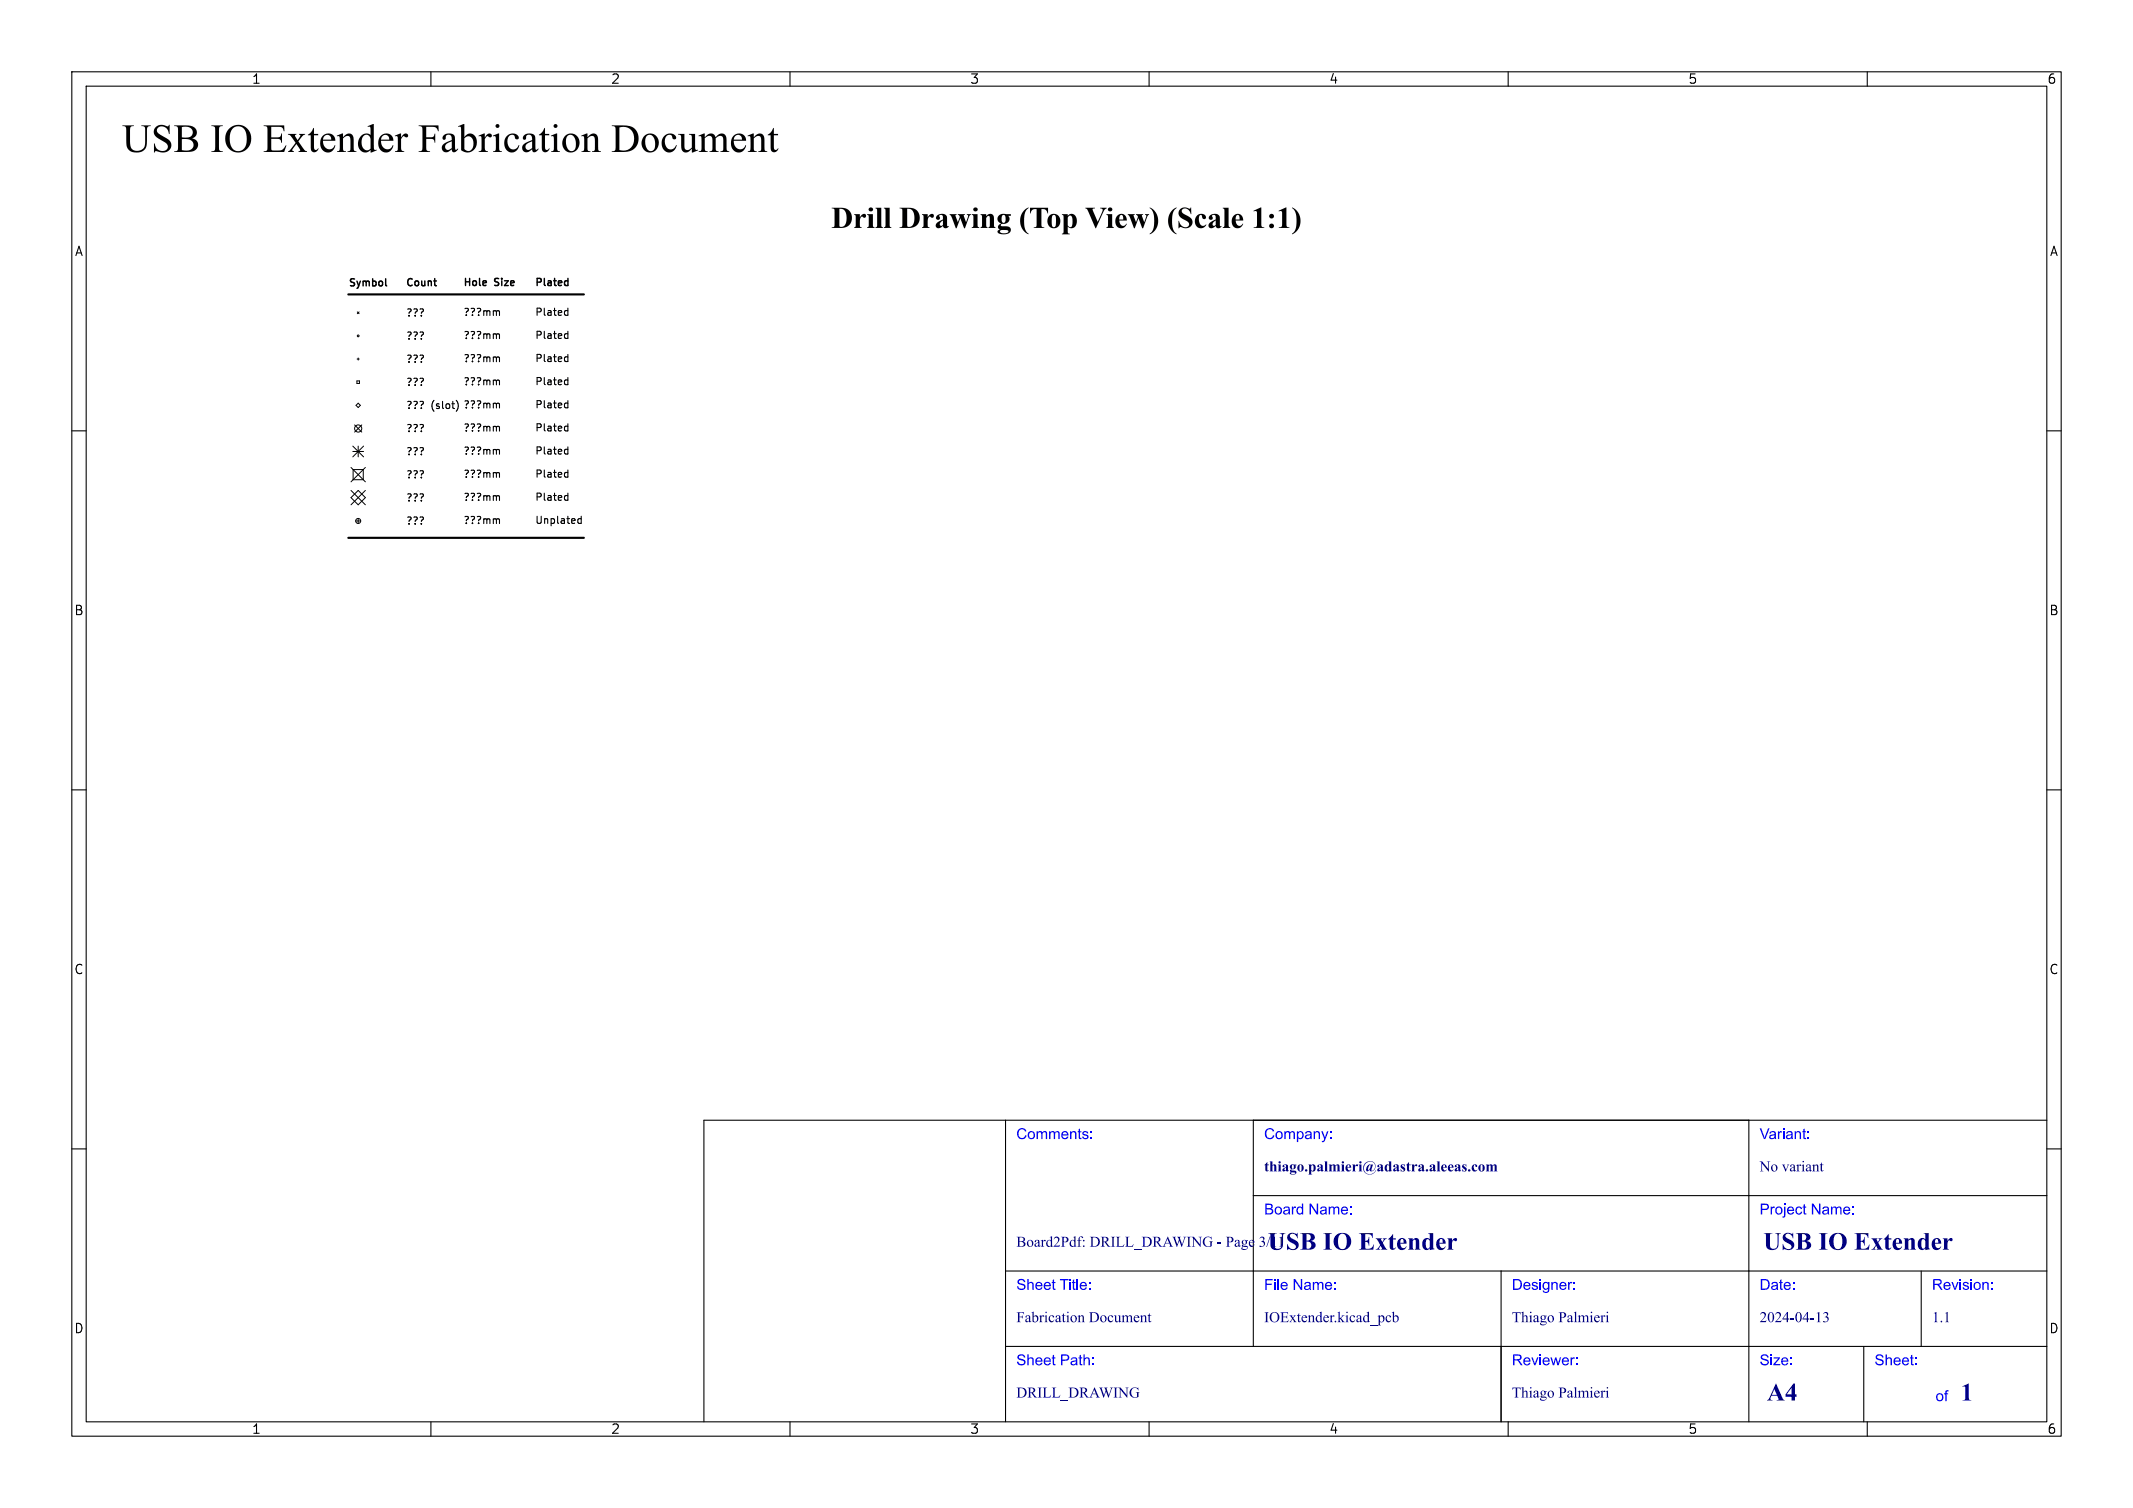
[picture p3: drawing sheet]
<svg xmlns="http://www.w3.org/2000/svg" width="297mm" height="210mm" viewBox="0 0 297 210" stroke-linecap="round" stroke-linejoin="round" font-family="sans-serif">
<g fill="none" stroke="#000" stroke-width=".14">
<path d="M49.4 59.2l1 1M49.7 53h.4v.4h-.4zM49.7 50h.3M49.7 43.4l.3 .3M49.9 49.9v.3M49.9 56.2l.3 .3-.3 .3-.3-.3zM50 43.4l-.3 .3M50.4 59.2l-1 1M48.9 68.3l2 2M48.9 65.1l2 2M49.1 62.9h1.5M49.1 62.1l1.5 1.5"/>
<path d="M49.2 65.4h1.4v1.4h-1.4zM49.5 72.6h.7M49.9 68.3l1 1-1 1-1-1zM49.9 62.1v1.5M49.9 72.2v.7M50.6 62.1l-1.5 1.5M50.9 65.1l-2 2M50.9 68.3l-2 2"/>
<circle cx="49.9" cy="46.8" r=".13"/>
<circle cx="49.9" cy="59.7" r=".5"/>
<circle cx="49.9" cy="72.6" r=".35"/>
</g>
<path d="M48.5 41h32.8M48.5 74.9h32.8" fill="none" stroke="#000" stroke-width=".3"/>
<g fill="none" stroke="#000" stroke-width=".15">
<path d="M10 10h277v190h-277zM12 12h273v186h-273zM60 10v2M110 10v2M160 10v2M210 10v2M260 10v2M60.4 55.8h.1M63.5 55.8a1.15 1.15 0 0 1 0 1.5M69.4 43.3l.1 .1v.5M69.4 46.5l.1 .1v.6M69.4 49.7l.1 .2v.5"/>
<path d="M69.4 52.9l.1 .2v.5M69.4 56.2l.1 .1v.5M69.4 59.4l.1 .1v.5M78.8 43.2l.3 .1M78.8 46.5h.3M78.8 49.7h.3M78.8 52.9l.3 .1M78.8 56.1l.3 .1M78.8 59.3l.3 .1M79.1 42.9v1M79.1 46.1v1M79.1 49.4v1"/>
<path d="M79.1 52.6v1M79.1 55.8v1M79.1 59v1M79.1 43.9h-.3M79.1 47.1h-.3M79.1 50.3l-.3 .1M79.1 53.5l-.3 .1M79.1 56.7l-.3 .1M79.1 60h-.3M10 60h2M69.4 62.6l.1 .1v.6M69.4 65.8l.1 .2v.5"/>
<path d="M69.4 69l.1 .2v.5M69.4 72.3l.1 .1v.5M78.8 62.6h.3M78.8 65.8h.3M78.8 69l.3 .1M79.1 62.2v1M79.1 65.5v1M79.1 68.7v1M79.1 63.2h-.3M79.1 66.4l-.3 .1M79.1 69.6l-.3 .1M80.9 71.9v1"/>
<path d="M80.9 72.3l-.3-.1-.1 .2v.4h.4M285 60h2M10 110h2M285 110h2M140 156v42M174.5 156v31.5M243.5 156v42M285 156h-187v42M10 160h2M140 177h145M174.5 166.5h110.5M209 177v21"/>
<path d="M267.5 177v10.5M285 160h2M60 198v2M110 198v2M140 187.5h145M160 198v2M210 198v2M259.5 187.5v10.5M260 198v2"/>
</g>
<g fill="#000">
<path d="M115.8 28.9h1.3a1.41 1.41 0 0 1 1.5 1.4 1.41 1.41 0 0 1-1.5 1.4h-1.3l.3-.1 .1-.2v-2.2l-.1-.1h.8v2.2a.39 .39 0 0 0 .3 .3 .39 .39 0 0 0 .4-.2 1.85 1.85 0 0 0-.2-2.3h-1.3l-.3-.1zM118.9 29.8h.8v.5a.62 .62 0 0 1 .8-.5l.1 .2a.29 .29 0 0 1-.2 .3 .29 .29 0 0 1-.4-.1l-.2 .1-.1 .5v.8l.3 .1h-1.1l.2-.1 .1-.3-.1-1.2zM120.7 29.8h.8l.1 1.7 .2 .2h-1.1l.2-.1 .1-.3v-1.2zM121.9 28.9h.8v2.6l.2 .2h-1l.2-.1v-.3v-2.1zM123.1 28.9h.8v2.6l.2 .2h-1l.2-.1v-.3v-2.1zM125.3 28.9h1.2a1.41 1.41 0 0 1 1.6 1.4 1.41 1.41 0 0 1-1.6 1.4h-1.2l.2-.1 .1-.2v-2.2l-.1-.1h.8v2.2a.39 .39 0 0 0 .4 .3 .39 .39 0 0 0 .4-.2 1.85 1.85 0 0 0-.3-2.3h-1.3l-.2-.1zM128.4 29.8h.8v.5a.62 .62 0 0 1 .8-.5v.2a.29 .29 0 0 1-.2 .3 .29 .29 0 0 1-.3-.1l-.2 .1-.1 .5v.8l.2 .1h-1l.2-.1v-.3v-1.2zM130.4 30.1a.79 .79 0 0 1 .9-.3 .79 .79 0 0 1 .6 .7v.9l.2 .1a.39 .39 0 0 1-.4 .3 .39 .39 0 0 1-.4-.3 .55 .55 0 0 1-.5 .3 .55 .55 0 0 1-.5-.4v-.2h.5l.3 .3 .2-.2v-.6l-.4 .3-.1 .2h-.5l.6-.4a.42 .42 0 0 0 .4-.4 .42 .42 0 0 0-.4-.5l-.1 .2a.3 .3 0 0 1 0 .4 .3 .3 0 0 1-.4 0 .3 .3 0 0 1 0-.4zM132.2 29.8h1l-.2 .2 .4 .9 .2-.7-.2-.4h1l-.2 .2 .3 .9 .3-.8-.2-.3h.6v.1l-.2 .2-.6 1.7h-.2l-.5-1.4-.5 1.4h-.1l-.6-1.5zM135.3 29.8h.8v1.7l.2 .2h-1l.2-.1v-.3v-1.2zM136.5 29.8h.8v.3a.59 .59 0 0 1 .8-.3 .59 .59 0 0 1 .3 .8v.9l.2 .2h-1l.2-.3-.1-1.3a.34 .34 0 0 0-.4 .3v1.1l.2 .2h-1l.2-.1v-.3v-1.2zM139.1 30a1.13 1.13 0 0 1 1-.2h.7v.3h-.4a.72 .72 0 0 1 0 .8 .72 .72 0 0 1-.8 .3l-.3 .2 .2 .1a1.19 1.19 0 0 1 1.2 .3 .74 .74 0 0 1-.9 .8 .68 .68 0 0 1-.9-.4h.3a.79 .79 0 0 0 1.2 0 1.13 1.13 0 0 0-1.2 0h-.3l.3-.2a.44 .44 0 0 1-.2-.5 .44 .44 0 0 1 .4-.4l-.4-.2-.1-.4h.6v.2a.29 .29 0 0 0 .3 .3 .29 .29 0 0 0 .2-.4l-.1-.6a.35 .35 0 0 0-.4 .1 .35 .35 0 0 0 0 .4h-.6z"/>
<path d="M142.6 29.3l.6-.4a3.2 3.2 0 0 0-.4 3.1l.4 .6a2.11 2.11 0 0 1-.6-3.3zM143.4 28.9h2.5v.8a.66 .66 0 0 0-.9-.6v2.2a.31 .31 0 0 0 .1 .3 .31 .31 0 0 0 .3 .1h-1.5l.4-.2v-2.4a.64 .64 0 0 0-.8 .6h-.1zM146.2 30a.97 .97 0 0 1 1.5 .7 .97 .97 0 0 1-1.4 1l-.3-.3-.2-.5h.6v.2a.36 .36 0 0 0 .1 .4 .36 .36 0 0 0 .4 .1l.1-.2v-.6a.66 .66 0 0 0-.3-.9 .93 .93 0 0 0-.3 1h-.6a1.11 1.11 0 0 1 .4-.9zM147.9 29.8h.8v.3a.73 .73 0 0 1 .9-.2 .73 .73 0 0 1 .3 .8 .78 .78 0 0 1-.3 .9 .78 .78 0 0 1-.9-.1v.9l.3 .1v.1h-1.1l.2-.3v-2h.6v1.1a.34 .34 0 0 0 .4 .2 .34 .34 0 0 0 .2-.4v-.1a1.39 1.39 0 0 0-.2-1.1 .35 .35 0 0 0-.4 .3h-.6l-.1-.3-.1-.1zM151.1 28.9h1.4v.1l-.3 .1-.1 .1 .7 1.7 .6-1.2a.35 .35 0 0 0 .2-.4 .35 .35 0 0 0-.4-.3v-.1h.9l-.4 .4-1.2 2.5-1.1-2.5zM154.1 29.8h.8v1.7l.2 .2h-1l.1-.1 .1-.3v-1.2zM155.6 30.1a.77 .77 0 0 1 .9-.2 .77 .77 0 0 1 .4 .8h-1a.54 .54 0 0 0 .2 .7 .54 .54 0 0 0 .7-.2h.1a.85 .85 0 0 1-1.1 .5 .85 .85 0 0 1-.5-1.1v-.1l1.1 .1-.1-.6a.36 .36 0 0 0-.4 .1 .36 .36 0 0 0-.1 .4h-.5zM157 29.8h1l-.2 .2 .4 .9 .3-.7-.3-.4h1l-.2 .2 .3 .9 .3-.8-.2-.3h.6v.1l-.2 .2-.6 1.7h-.1l-.6-1.4-.5 1.4h-.1l-.6-1.5zM160.1 28.9a2.08 2.08 0 0 1 1.2 1.9 2.08 2.08 0 0 1-1.2 1.8 3.2 3.2 0 0 0 .4-3.1zM163.2 29.3l.6-.4a3.2 3.2 0 0 0-.4 3.1l.4 .6a2.11 2.11 0 0 1-.6-3.3zM164.3 29.1a1.12 1.12 0 0 1 1.4 0l.2-.2v.9h-.1a.74 .74 0 0 0-.4-.7 .74 .74 0 0 0-.8 .2 .89 .89 0 0 0 .8 .8 .9 .9 0 0 1 .6 1.2 .9 .9 0 0 1-1.3 .4 .38 .38 0 0 0-.6 .1v-1h.1a.83 .83 0 0 0 .4 .7 .83 .83 0 0 0 .9-.1 .73 .73 0 0 0-.6-.8l-.2-.1a.85 .85 0 0 1-.4-1.4zM166.7 30a.73 .73 0 0 1 1.2 .3 .29 .29 0 0 1-.3 .2 .29 .29 0 0 1-.2-.3l-.2-.3a.95 .95 0 0 0 .3 1.6l.5-.2a.88 .88 0 0 1-1.2 .4 .88 .88 0 0 1-.4-1.2z"/>
<path d="M168.4 30.1a.79 .79 0 0 1 .9-.3 .79 .79 0 0 1 .6 .7v.9l.2 .1a.39 .39 0 0 1-.4 .3 .39 .39 0 0 1-.4-.3 .55 .55 0 0 1-.5 .3 .55 .55 0 0 1-.5-.4v-.2h.5l.2 .3 .3-.2v-.6l-.4 .3-.1 .2h-.5l.5-.4a.42 .42 0 0 0 .5-.4 .42 .42 0 0 0-.4-.5l-.2 .2a.3 .3 0 0 1 .1 .4 .3 .3 0 0 1-.5 0 .3 .3 0 0 1 .1-.4zM170.3 28.9h.8v2.6l.2 .2h-1l.2-.1v-.3v-2.1zM171.8 30.1a.77 .77 0 0 1 .9-.2 .77 .77 0 0 1 .4 .8h-1a.54 .54 0 0 0 .2 .7 .54 .54 0 0 0 .7-.2h.1a.85 .85 0 0 1-1.1 .5 .85 .85 0 0 1-.5-1.1v-.1l1.1 .1-.1-.6a.36 .36 0 0 0-.4 .1 .36 .36 0 0 0-.1 .4h-.5zM174.5 29.4l1.1-.5v2.6l.1 .1 .3 .1h-1.4a.34 .34 0 0 0 .4-.5v-1.7l-.2-.1h-.2zM178 29.4l1.1-.5v2.6l.1 .1 .3 .1h-1.4a.34 .34 0 0 0 .4-.5v-1.7l-.2-.1h-.2zM179.9 28.9a2.08 2.08 0 0 1 1.2 1.9 2.08 2.08 0 0 1-1.2 1.8 3.2 3.2 0 0 0 .4-3.1z"/>
<circle cx="121.3" cy="29.2" r=".3"/>
<circle cx="135.8" cy="29.2" r=".3"/>
<circle cx="154.6" cy="29.2" r=".3"/>
<circle cx="177.1" cy="31.5" r=".34"/>
<circle cx="177.1" cy="30.1" r=".33"/>
</g>
<path d="M79 39.1h.1M79.1 38.8v1M79.1 39.7l-.1 .1" fill="none" stroke="#000" stroke-width=".2"/>
<text font-size="5.6" x="17" y="22.6">USBIO ExtenderFabricationDocument</text>
<g font-size="3.5" fill="#00007f">
<text x="176.5" y="174.9">USBIO Extender</text>
<text x="245.5" y="174.9">USBIO Extender</text>
<text x="246" y="195.9">A4</text>
<text x="273" y="196">1</text>
</g>
<g font-size="2.1" fill="#00f">
<text x="141.5" y="159.2">Comments:</text>
<text x="176" y="159.2">Company:</text>
<text x="245" y="159.2">Variant:</text>
<text x="176" y="169.7">Board Name:</text>
<text x="245" y="169.7">Project Name:</text>
<text x="141.5" y="180.2">Sheet Title:</text>
<text x="176" y="180.2">File Name:</text>
<text x="210.5" y="180.2">Designer:</text>
<text x="245" y="180.2">Date:</text>
<text x="269" y="180.2">Revision:</text>
<text x="141.5" y="190.7">Sheet Path:</text>
<text x="210.5" y="190.7">Reviewer:</text>
<text x="245" y="190.7">Size:</text>
<text x="261" y="190.7">Sheet:</text>
<text x="269.5" y="195.7">of</text>
</g>
<g font-size="2.1" fill="#00007f">
<text x="176" y="163.7">thiago.palmieri@adastra.aleeas.com</text>
<text x="245" y="163.7">No variant</text>
<text x="141.5" y="174.2">Board2Pdf:DRILL_DRAWING - Page3/11</text>
<text x="141.5" y="184.7">FabricationDocument</text>
<text x="176" y="184.7">IOExtender.kicad_pcb</text>
<text x="210.5" y="184.7">ThiagoPalmieri</text>
<text x="245" y="184.7">2024-04-13</text>
<text x="269" y="184.7">1.1</text>
<text x="141.5" y="195.2">DRILL_DRAWING</text>
<text x="210.5" y="195.2">ThiagoPalmieri</text>
</g>
<g font-size="1.8">
<text x="35" y="11.9">1</text>
<text x="85" y="11.9">2</text>
<text x="135" y="11.9">3</text>
<text x="185" y="11.9">4</text>
<text x="235" y="11.9">5</text>
<text x="285" y="11.9">6</text>
<text x="10.3" y="35.9">A</text>
<text x="285.4" y="35.9">A</text>
<text x="10.3" y="85.9">B</text>
<text x="285.3" y="85.9">B</text>
<text x="10.3" y="135.9">C</text>
<text x="285.3" y="135.9">C</text>
<text x="10.3" y="185.9">D</text>
<text x="285.3" y="185.9">D</text>
<text x="35" y="199.9">1</text>
<text x="85" y="199.9">2</text>
<text x="135" y="199.9">3</text>
<text x="185" y="199.9">4</text>
<text x="235" y="199.9">5</text>
<text x="285" y="199.9">6</text>
</g>
<g font-size="1.4">
<text x="48.5" y="40">Symbol</text>
<text x="56.4" y="39.9">Count</text>
<text x="64.5" y="39.9">Hole</text>
<text x="68.9" y="39.9">Size</text>
<text x="74.4" y="39.9">Plated</text>
<text x="56.5" y="44.4">???</text>
<text x="56.5" y="47.6">???</text>
<text x="64.5" y="44.4">???mm</text>
<text x="64.5" y="47.6">???mm</text>
<text x="74.4" y="44.3">Plated</text>
<text x="74.4" y="47.5">Plated</text>
<text x="56.5" y="50.9">???</text>
<text x="64.5" y="50.8">???mm</text>
<text x="74.4" y="50.8">Plated</text>
<text x="74.4" y="54">Plated</text>
<text x="56.5" y="54.1">???</text>
<text x="56.5" y="57.3">???</text>
<text x="60.1" y="57.3">(slot)</text>
<text x="64.5" y="54">???mm</text>
<text x="64.5" y="57.2">???mm</text>
<text x="74.4" y="57.2">Plated</text>
<text x="56.5" y="60.5">???</text>
<text x="56.5" y="63.7">???</text>
<text x="64.5" y="60.4">???mm</text>
<text x="64.5" y="63.7">???mm</text>
<text x="74.4" y="60.4">Plated</text>
<text x="74.4" y="63.6">Plated</text>
<text x="56.5" y="67">???</text>
<text x="56.5" y="70.2">???</text>
<text x="64.5" y="66.9">???mm</text>
<text x="64.5" y="70.1">???mm</text>
<text x="74.4" y="66.9">Plated</text>
<text x="74.4" y="70.1">Plated</text>
<text x="56.5" y="73.4">???</text>
<text x="64.5" y="73.3">???mm</text>
<text x="74.4" y="73.3">Unplated</text>
</g>
</svg>
